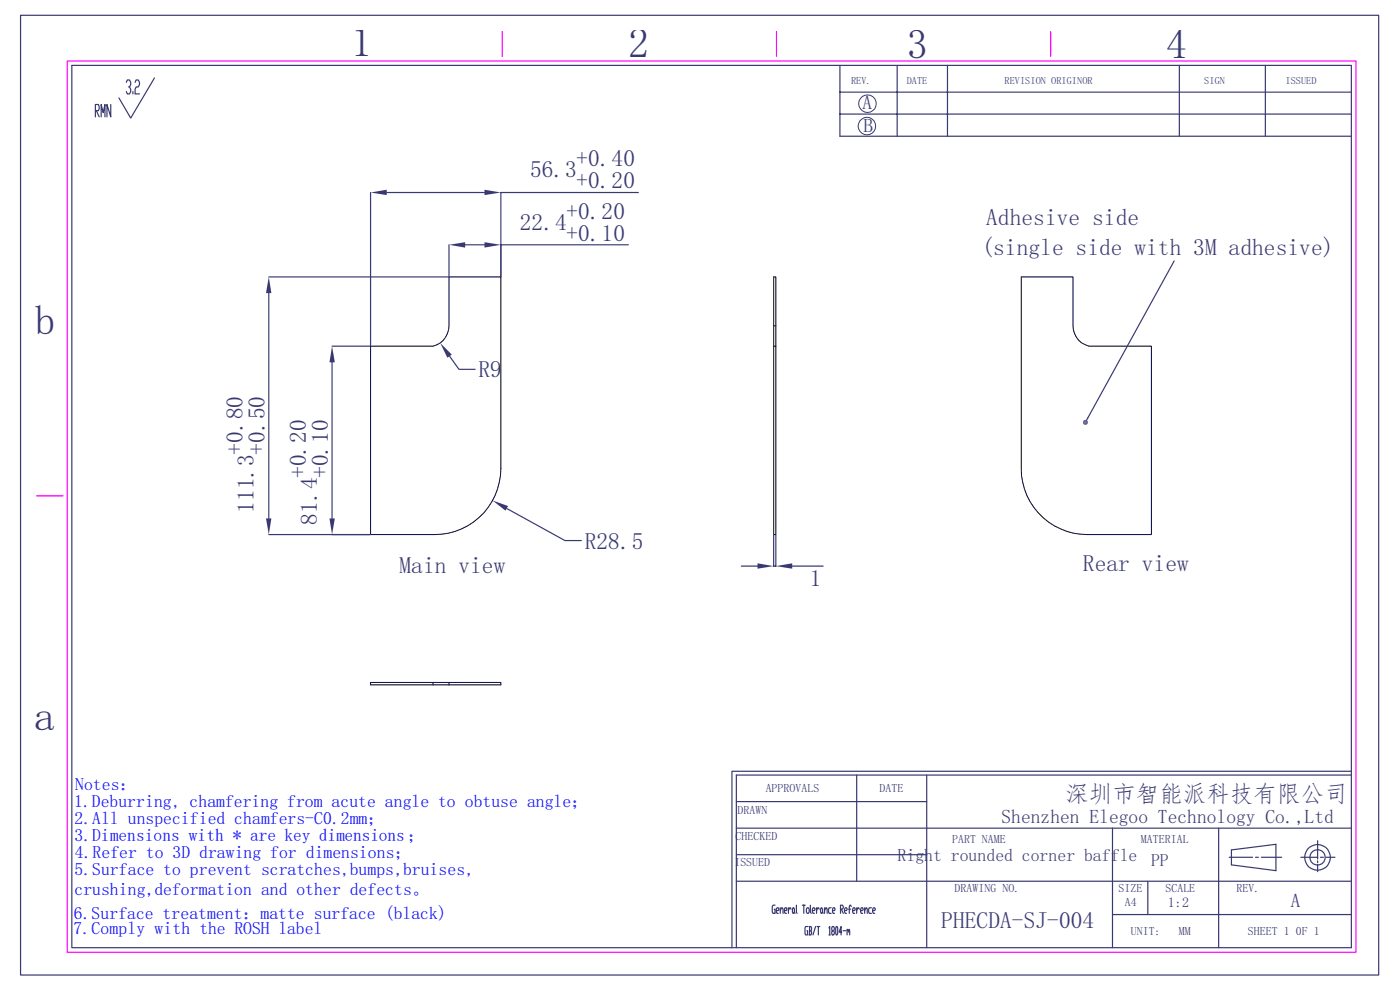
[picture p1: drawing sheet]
<svg xmlns="http://www.w3.org/2000/svg" width="297mm" height="210mm" viewBox="0 0 297 210" stroke-linecap="round" stroke-linejoin="round" font-family="sans-serif">
<path d="M14.3 12.9h273.4v189.1h-273.4zM106.6 6.7v5.3M164.7 6.7v5.3M222.9 6.7v5.3M7.7 105.2h5.7" fill="none" stroke="#f0f" stroke-width=".25"/>
<g fill="none" stroke="#393972" stroke-width=".25">
<path d="M4.4 3.2h288.1v203.6h-288.1zM15.2 13.9h271.5v187.1h-271.5zM26.8 17.5l.2-.5h.5l.2 .5v.4l-.2 .5h-.2M27.5 18.4l.2 .5v.5l-.2 .5h-.5l-.2-.5M28.2 19.4v.5M28.7 17.5l.2-.5h.4l.3 .5v.4l-.3 .5h-.4l-.2 .5v1h.9M32.8 16.5l-5.1 8.5-2.5-4.2M178.2 13.9v15h108.5M178.2 19.5h108.5M190.3 13.9v15M201 13.9v15M250.2 13.9v15"/>
<path d="M268.4 13.9v15M20.2 23.5h.7l.1-.4-.1-.9h-.7v2.6M20.4 23.5l.6 1.3M21.5 24.8v-2.6l.4 1.7 .4-1.7v2.6M23.5 22.2v2.6l-.8-2.6v2.6M178.2 24.2h108.5M95.2 51.9v6.8M98.7 51.9h4.1M133.3 51.9h-27v6.8M156.2 175.7h130.5M156.2 170h40.4M181.7 164.4v22.5"/>
<path d="M196.6 164.4v36.6M236 175.7v25.3M258.5 175.7v25.3M279.5 178.3v3.9M286.7 163.6h-131.4v37.4M286.7 164.4h-130.5v36.6M156.2 186.9h130.5M156.2 181.3h40.4M164.4 192h-.4l-.2 .3v1.1l.2 .3h.4v-.8h-.1M164.7 193.2h.4l.2-.3-.2-.3h-.3l-.1 .3v.5l.1 .3h.3M165.5 193.2l.3-.6h.2l.1 1.1M165.5 192.6v1.1"/>
<path d="M166.4 193.2h.4l.2-.3-.2-.3h-.3l-.1 .3 .1 .8h.3M167.3 192.6v1.1M167.8 192.9l-.1-.3h-.2l-.2 .6M168.2 192.6h.2l.1 .3-.1 .8h-.2l-.1-.3zM168.5 193.4l.2 .3M169 192l.1 1.7M170.2 192h.6M170.5 192v1.7M171.2 192.6h.3l.2 .3v.5l-.2 .3h-.3l-.1-.3v-.5zM171.3 196.5h-.4l-.1 .3 .1 1.5h.4v-.9h-.1M171.6 196.5h.4l.2 .3-.2 .6M171.7 197.4h.3l.2 .6-.2 .3h-.4"/>
<path d="M171.7 196.5v1.8M171.9 192v1.4l.2 .3M172.3 193.2h.5l.1-.3-.1-.3h-.3l-.2 .3v.5l.2 .3h.3M173 196.5l-.5 1.8M173.2 192.6v1.1M173.3 196.5h.6M173.6 196.5v1.8M173.8 192.9l-.1-.3h-.2l-.3 .6M174.2 192.6l.3 .3v.5l-.2 .3-.2-.3zM174.5 193.4l.1 .3M174.9 193.2l.4-.6 .2 1.1M174.9 192.6v1.1"/>
<path d="M175.9 196.8l.1-.3v1.8M175.9 198.3h.2M176.3 192.6h-.4l-.1 .3 .1 .8h.4M176.6 197.4l-.2-.6 .2-.3h.3l.1 .6-.1 .3h-.3l-.2 .3 .2 .6h.3l.1-.3-.1-.6M176.6 193.2h.4l.2-.3-.2-.3h-.3l-.1 .3 .1 .8h.3M177.4 196.5h.2l.1 .3-.1 1.5h-.2l-.1-.3zM178.3 192.9h.4l.2-.3-.2-.6h-.4v1.7M178.5 192.9l.4 .8M178.6 197.7h-.6l.4-1.2v1.8M178.9 197.4h.5M179.2 193.2h.4l.1-.3-.1-.3h-.3l-.1 .3v.5l.1 .3h.3M179.7 197.4l.1-.3 .2 .6"/>
<path d="M179.7 197.1v1.2M180 197.4l.1-.3 .2 1.2M180 192.9h.5M180.6 192.3l-.1-.3h-.2l-.1 1.7M180.9 193.2h.4l.1-.3-.1-.3h-.3l-.1 .3 .1 .8h.3M181.7 192.6v1.1M182.3 192.9l-.1-.3h-.2l-.3 .6M182.6 193.2h.4l.1-.3-.1-.3h-.3l-.1 .3 .1 .8h.3M183.4 193.2l.5-.6 .1 1.1M183.4 192.6v1.1M184.9 192.6h-.5l-.1 .3 .1 .8h.5M185.1 193.2h.4l.2-.3-.2-.3h-.2l-.2 .3v.5l.2 .3h.2"/>
<path d="M236 194h50.7M243.5 186.9v7.1M260.8 181.8h4.9M261.2 180.3l9.5-1.2v5.6l-9.5-1.2zM266.4 181.8h.6M267.6 181.8h4.3M276 181.8h3.5M279.5 182.6v.4M279.5 183.4v1.5M280.1 181.8h.7M281.3 181.8h1.9"/>
<circle cx="279.5" cy="181.9" r="1.63"/>
<circle cx="279.5" cy="181.9" r="2.72"/>
</g>
<g fill="none" stroke="#393972" stroke-width=".21">
<circle cx="183.9" cy="26.7" r="1.86"/>
<circle cx="184" cy="22" r="1.86"/>
</g>
<path d="M78.6 73.4h13.3a4.4 4.4 0 0 0 3.3-4.3v-10.4h11.1v40.7a14 14 0 0 1-14.1 14h-13.6z" fill="none" stroke="#000" stroke-width=".21"/>
<g fill="#393972">
<path d="M95.2 51.9l3.5-.5v1.1z"/>
<path d="M102.8 51.4l3.5 .5-3.5 .6z"/>
</g>
<path d="M95.4 75.5l2 2.8h3.4" fill="none" stroke="#393972" stroke-width=".25"/>
<path d="M93.4 72.8l2.4 2.4-.9 .7z" fill="#393972"/>
<path d="M107.5 107.8l12.3 6.9h3.5" fill="none" stroke="#393972" stroke-width=".25"/>
<path d="M104.5 106.2l3.3 1.1-.6 1z" fill="#393972"/>
<path d="M70.4 73.4h8.1M70.4 76.9v33.1M70.4 113.4h8.1" fill="none" stroke="#393972" stroke-width=".25"/>
<g fill="#393972">
<path d="M70.4 73.4l.6 3.5h-1.1z"/>
<path d="M69.9 110h1.1l-.6 3.4z"/>
</g>
<path d="M57 58.7h38.2M57 62.2v47.8M57 113.4h21.5" fill="none" stroke="#393972" stroke-width=".25"/>
<g fill="#393972">
<path d="M57 58.7l.6 3.5h-1.2z"/>
<path d="M56.4 110h1.2l-.6 3.4z"/>
</g>
<path d="M78.6 40.8v32.6M82 40.8h20.8M135.4 40.8h-29.1v17.9" fill="none" stroke="#393972" stroke-width=".25"/>
<g fill="#393972">
<path d="M78.6 40.8l3.4-.6v1.2z"/>
<path d="M102.8 40.2l3.5 .6-3.5 .6z"/>
</g>
<path d="M164.1 73.4h.5v40h-.5zM164.1 69.1h.5v4.3M164.6 69.1v-10.4h-.5v14.7" fill="none" stroke="#000" stroke-width=".21"/>
<path d="M164.1 113.4v6.7h.5v-6.7M157.3 120.1h3.4M168.1 120.1h6.5" fill="none" stroke="#393972" stroke-width=".25"/>
<g fill="#393972">
<path d="M160.7 119.5l3.4 .6-3.4 .5z"/>
<path d="M164.6 120.1l3.5-.6v1.1z"/>
</g>
<path d="M216.7 58.7h10.9v10.4a4.5 4.5 0 0 0 3.4 4.3h13.3v40h-13.7a14 14 0 0 1-13.9-14zM91.9 144.8h-13.3v.5h27.7v-.5h-11.1M95.2 144.8h-3.3v.5M95.2 144.8v.5" fill="none" stroke="#000" stroke-width=".21"/>
<g fill="#393972">
<path d="M230.3 89.1h.2l-.2 .5z"/>
<path d="M230 89.1h.3v.5z"/>
<path d="M229.8 89.4l.2-.3 .3 .5z"/>
<path d="M229.8 89.4l.5 .2h-.6z"/>
<path d="M229.7 89.6h.6l-.5 .3z"/>
<path d="M229.8 89.9l.5-.3-.3 .5z"/>
<path d="M230.3 89.6v.5h-.3z"/>
<path d="M230.3 89.6l.2 .5h-.2z"/>
<path d="M230.3 89.6l.4 .3-.2 .2z"/>
<path d="M230.3 89.6h.5l-.1 .3z"/>
<path d="M230.3 89.6l.4-.3 .1 .3z"/>
<path d="M230.5 89.1l.2 .2-.4 .3z"/>
</g>
<path d="M249.1 55.4l-18.6 33.7" fill="none" stroke="#393972" stroke-width=".25"/>
<g font-size="8.8" fill="#393972">
<text x="74.5" y="11.9">1</text>
<text x="133.3" y="12.2">2</text>
<text x="192.4" y="12.2">3</text>
<text x="247.4" y="12.3">4</text>
<text x="7.4" y="70.9">b</text>
<text x="7.2" y="154.8">a</text>
</g>
<g font-size="5" fill="#393972">
<text x="122.3" y="35.3">+0.40</text>
<text x="112.4" y="37.6">56.3</text>
<text x="122.3" y="39.9">+0.20</text>
<text x="120.1" y="46.4">+0.20</text>
<text x="209.2" y="47.7">Adhesive side</text>
<text x="110.3" y="48.7">22.4</text>
<text x="120.1" y="51">+0.10</text>
<text x="208.2" y="54">(single side with 3M adhesive)</text>
<text x="101.5" y="80">R9</text>
<text x="51.5" y="96.5" transform="rotate(-90 51.5 96.5)">+0.80</text>
<text x="56.1" y="96.5" transform="rotate(-90 56.1 96.5)">+0.50</text>
<text x="64.9" y="101.4" transform="rotate(-90 64.9 101.4)">+0.20</text>
<text x="69.6" y="101.4" transform="rotate(-90 69.6 101.4)">+0.10</text>
<text x="53.8" y="108.8" transform="rotate(-90 53.8 108.8)">111.3</text>
<text x="67.2" y="111.3" transform="rotate(-90 67.2 111.3)">81.4</text>
<text x="124" y="116.4">R28.5</text>
<text x="84.8" y="121.6">Main view</text>
<text x="171.8" y="124.4">1</text>
<text x="229.7" y="121.2">Rear view</text>
<text x="226" y="170.1">深圳市智能派科技有限公司</text>
<text x="199.7" y="196.7">PHECDA-SJ-004</text>
</g>
<g font-size="4.1" fill="#393972">
<text x="183" y="23.1">A</text>
<text x="183.2" y="28.1">B</text>
<text x="212.5" y="174.6">Shenzhen Elegoo Technology Co.,Ltd</text>
<text x="273.9" y="192.3">A</text>
</g>
<g font-size="3.8" fill="#00f">
<text x="16" y="167.7">Notes：</text>
<text x="15.7" y="171.2">1.Deburring, chamfering from acute angle to obtuse angle；</text>
<text x="15.8" y="174.9">2.All unspecified chamfers-C0.2mm；</text>
<text x="15.8" y="178.4">3.Dimensions with * are key dimensions；</text>
<text x="15.8" y="185.6">5.Surface to prevent scratches,bumps,bruises,</text>
<text x="15.9" y="182">4.Refer to 3D drawing for dimensions；</text>
<text x="15.8" y="189.9">crushing,deformation and other defects。</text>
<text x="15.7" y="194.8">6.Surface treatment：matte surface (black)</text>
<text x="15.6" y="198.1">7.Comply with the ROSH label</text>
</g>
<g font-size="3.8" fill="#393972">
<text x="190.4" y="182.6">Right rounded corner baffle</text>
<text x="244.2" y="183.7">PP</text>
</g>
<text font-size="3" fill="#393972" x="247.8" y="192.4">1:2</text>
<g font-size="2.5" fill="#393972">
<text x="156.5" y="172.7">DRAWN</text>
<text x="162.4" y="168.1">APPROVALS</text>
<text x="186.6" y="168.1">DATE</text>
<text x="156" y="178.2">CHECKED</text>
<text x="202" y="178.8">PART NAME</text>
<text x="242" y="178.8">MATERIAL</text>
<text x="155.8" y="183.7">ISSUED</text>
<text x="202.5" y="189.3">DRAWING NO.</text>
<text x="237.3" y="189.3">SIZE</text>
<text x="247.2" y="189.3">SCALE</text>
<text x="262.3" y="189.3">REV.</text>
<text x="238.6" y="192.3">A4</text>
<text x="239.9" y="198.3">UNIT:</text>
<text x="250.1" y="198.3">MM</text>
<text x="264.8" y="198.3">SHEET 1</text>
<text x="274.9" y="198.3">0F 1</text>
</g>
<g font-size="2.2" fill="#393972">
<text x="180.6" y="17.8">REV.</text>
<text x="192.4" y="17.8">DATE</text>
<text x="213.1" y="17.8">REVISION ORIGINOR</text>
<text x="255.5" y="17.8">SIGN</text>
<text x="272.7" y="17.8">ISSUED</text>
</g>
</svg>
